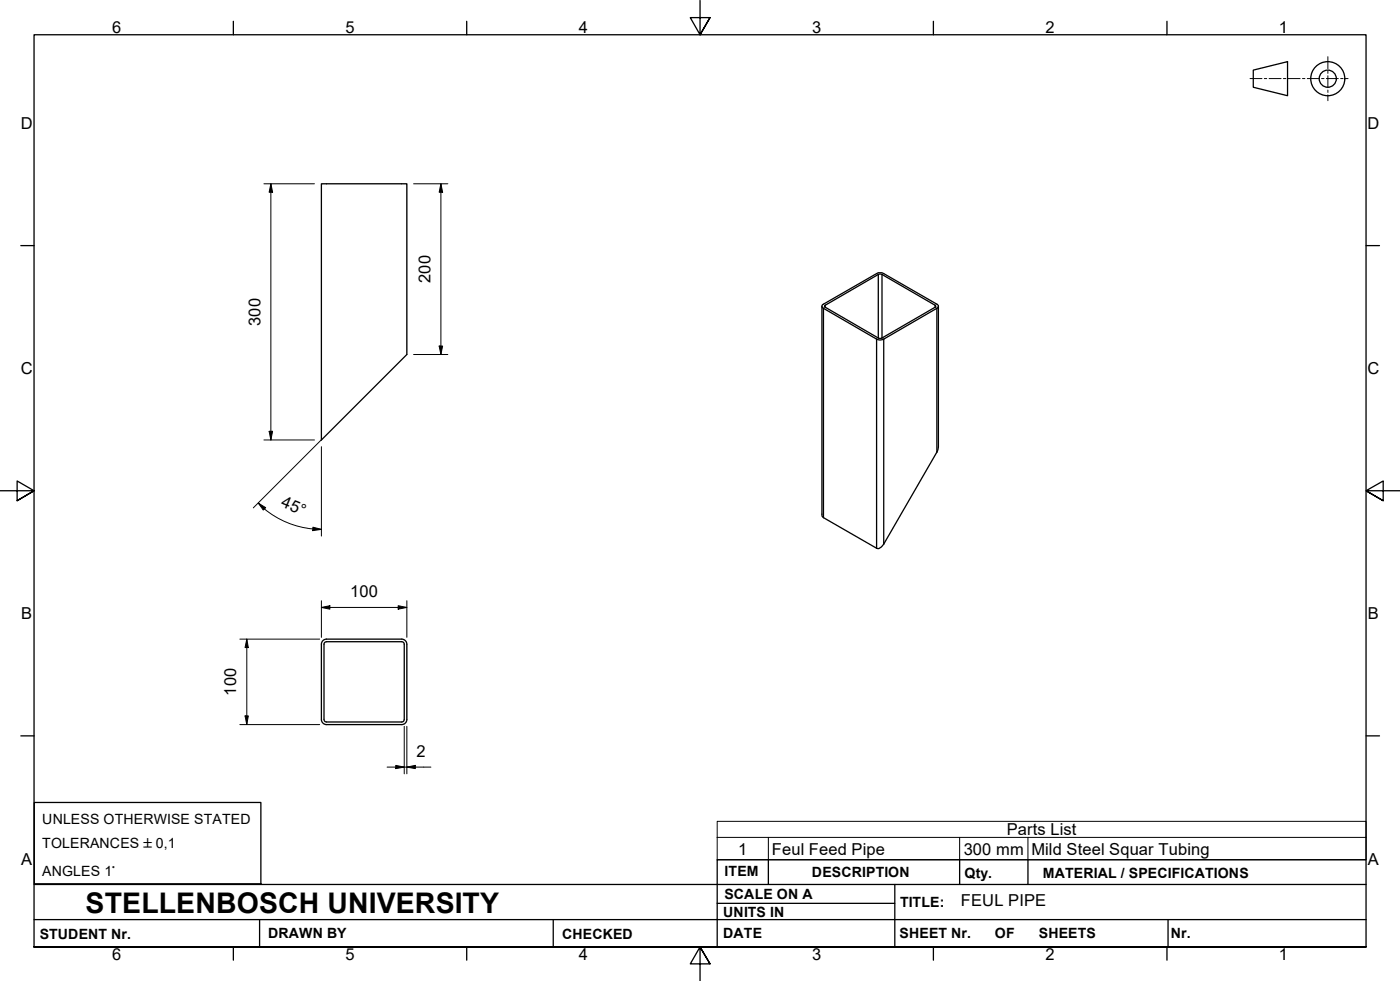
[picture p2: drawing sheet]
<svg xmlns="http://www.w3.org/2000/svg" width="410mm" height="287mm" viewBox="0 0 410 287" stroke-linecap="round" stroke-linejoin="round" font-family="sans-serif">
<!-- layer: Visible Edges(ISO) -->
<path d="M94.1 53.8h25v50l-25 25zM240.7 89.7v61.4l16 9.4a1.97 1.97 0 0 0 2.1-1.2l15.8-27.7 .2-41.9M240.9 89.2l15.8-9.1 .5-.3h1l16.1 9.2 .4 .4 .1 .3-.5 .5-15.5 9.1-1.2 .2-.9-.2-15.8-9.2-.2-.4zM241.5 89.5l15.7-9.2 .6-.1 16 9.2 .2 .3-15.7 9.2-.7 .2-16.1-9.2zM94.1 188.6a1.49 1.49 0 0 1 1.5-1.5h22a1.49 1.49 0 0 1 1.5 1.5M94.1 188.6v22a1.49 1.49 0 0 0 1.5 1.5h22a1.49 1.49 0 0 0 1.5-1.5v-22M94.9 188.6l.2-.5 .5-.3h22a.73 .73 0 0 1 .8 .8M94.9 188.6v22a.73 .73 0 0 0 .7 .7h22l.6-.2 .2-.5v-22" fill="none" stroke="#000" stroke-width=".38"/>
<!-- layer: Visible Tangent Edges(ISO) -->
<path d="M241.1 90.2v61.3M241.6 89.4v.5M256.7 99.3v61.2M257.2 80.3v18.6M258.3 80.3v18.6M258.8 99.3v60M273.8 89.4v.5M274.3 90.2v42.1" fill="none" stroke="#000" stroke-width=".38"/>
<!-- layer: Symbols(ISO) -->
<path d="M210 245.1v-4.7h190v4.7M210 245.1v6.6h190v-6.6M210 245.1h190M225 245.1v6.6M281 245.1v6.6M301 245.1v6.6" fill="none" stroke="#000" stroke-width=".29"/>
<!-- layer: Border_0 -->
<g fill="none" stroke="#000" stroke-width=".38">
<path d="M68.3 6.2v4M136.7 6.2v4M205 .1v10.1l-2.9-5h5.8l-2.9 5 2.9-5M273.3 6.2v4M341.7 6.2v4M6.1 71.9h3.9M400 71.9h3.9M0 143.7h10l-5-2.9v5.8l5-2.9-5 2.9M410 143.7h-10l5-2.9v5.8l-5-2.9 5 2.9M6.1 215.4h3.9M400 215.4h3.9M10 277.2v-267h390v267h-390h390"/>
<path d="M68.3 277.2v3.9M136.7 277.2v3.9M273.3 277.2v3.9M341.7 277.2v3.9M207.9 282.1l-2.9-4.9 2.9 4.9h-5.8l2.9-4.9v10"/>
</g>
<!-- layer: Sketch Geometry(ISO) -->
<g fill="none" stroke="#000" stroke-width=".38">
<path d="M367 20.5l10-2.5v10l-10-2.5zM10 234.9h66.4v23.8h-66.4zM10 258.9h390M225 251.7v7.2M262 258.9v18.3M281 251.7v7.2M301 251.7v7.2M400 251.7h-190v25.5M10 277.2h390M10 269.2h390M76 269.2v8M162 269.2v8"/>
<path d="M210 264.4h52M342 269.2v8"/>
<circle cx="388.8" cy="23" r="5"/>
<circle cx="388.8" cy="23" r="2.51"/>
</g>
<!-- layer: Dimensions(ISO) -->
<g fill="none" stroke="#000" stroke-width=".29">
<path d="M77.3 53.8h14.8M79.3 53.8l.5 2.5h-1zM79.3 53.8v75M121.1 53.8h10M129.1 53.8l.5 2.5h-1zM129.1 53.8v50M121.1 103.8h10M128.6 101.3h1l-.5 2.5zM77.3 128.8h14.8M78.8 126.3h1l-.5 2.5zM94.1 130.8v26.1M94.2 128.7l-20 20"/>
<path d="M75.6 147.3l2.2 1.3-.7 .7zM75.6 147.3l1.9 1.7M77.4 149a26.2 26.2 0 0 0 14.2 5.8M91.6 154.3l2.5 .7-2.5 .3zM91.6 154.8l2.5 .2M94.1 177.8l2.5-.5v1zM94.1 177.8h25M94.1 175.8v10.8M116.6 177.3l2.5 .5-2.5 .5zM119.1 175.8v10.8M70.2 187.1h23.4M72.3 187.1l.4 2.5h-.9z"/>
<path d="M72.3 187.1v25M70.2 212.1h23.4M71.8 209.6h.9l-.4 2.5zM118.4 212.6v13.9M119.1 212.6v13.9M113.3 224.6h12.9M115.9 224l2.5 .6-2.5 .4zM119.1 224.6l2.5-.6v1z"/>
</g>
<path d="M79.3 53.8l.5 2.5h-1zM129.1 53.8l.5 2.5h-1zM128.6 101.3h1l-.5 2.5zM78.8 126.3h1l-.5 2.5zM75.6 147.3l2.2 1.3-.7 .7zM91.6 154.3l2.5 .7-2.5 .3zM94.1 177.8l2.5-.5v1zM116.6 177.3l2.5 .5-2.5 .5zM72.3 187.1l.4 2.5h-.9zM71.8 209.6h.9l-.4 2.5zM115.9 224l2.5 .6-2.5 .4zM119.1 224.6l2.5-.6v1z" fill="#000"/>
<!-- layer: Sketch Geometry(ISO) -->
<g fill="none" stroke="#000" stroke-width=".29">
<path d="M388.8 16.6v3.5M366 23h3.5M370.2 23h.7M371.6 23h3.5M375.8 23h.7M377.2 23h3.5M381.4 23h.7M382.8 23h3.5M387 23h.7M388.4 23h3.5M388.8 20.8v.7M388.8 22.2v3.5"/>
<path d="M388.8 26.4v.7M388.8 27.8v1.7M392.6 23h.7M394 23h.7"/>
</g>
<text font-size="8.3" x="25.1" y="267.2">STELLENBOSCH UNIVERSITY</text>
<g font-size="4.8">
<text x="32.8" y="9.7">6</text>
<text x="101.2" y="9.7">5</text>
<text x="169.5" y="9.7">4</text>
<text x="237.8" y="9.7">3</text>
<text x="306.1" y="9.7">2</text>
<text x="374.5" y="9.7">1</text>
<text x="6.1" y="37.8">D</text>
<text x="400.4" y="37.8">D</text>
<text x="126" y="82.9" transform="rotate(-90 126 82.9)">200</text>
<text x="76.3" y="95.3" transform="rotate(-90 76.3 95.3)">300</text>
<text x="6.1" y="109.6">C</text>
<text x="400.4" y="109.6">C</text>
<text x="82" y="148.2" transform="rotate(23 82 148.2)">45°</text>
<text x="102.6" y="174.8">100</text>
<text x="6.2" y="181.3">B</text>
<text x="400.5" y="181.3">B</text>
<text x="69.2" y="203.7" transform="rotate(-90 69.2 203.7)">100</text>
<text x="122" y="221.5">2</text>
<text x="294.8" y="244.5">Parts List</text>
<text x="216.2" y="250.1">1</text>
<text x="226" y="250.1">Feul Feed Pipe</text>
<text x="282.2" y="250.1">300 mm</text>
<text x="302" y="250.2">Mild Steel Squar Tubing</text>
<text x="6.2" y="253.1">A</text>
<text x="400.5" y="253.1">A</text>
<text x="281.4" y="265.3">FEUL PIPE</text>
<text x="32.8" y="281.1">6</text>
<text x="101.2" y="281.1">5</text>
<text x="169.5" y="281.1">4</text>
<text x="237.8" y="281.1">3</text>
<text x="306.1" y="281.1">2</text>
<text x="374.5" y="281.1">1</text>
</g>
<g font-size="4.1">
<text x="12.4" y="241.3">UNLESS OTHERWISE STATED</text>
<text x="12.4" y="248.2">TOLERANCES ±0,1</text>
<text x="12.4" y="256.4">ANGLES 1°</text>
<text x="212.2" y="256.5">ITEM</text>
<text x="237.7" y="256.7">DESCRIPTION</text>
<text x="282.4" y="256.9">Qty.</text>
<text x="305.4" y="256.9">MATERIAL / SPECIFICATIONS</text>
<text x="212.1" y="263">SCALE ON A</text>
<text x="211.8" y="268.4">UNITS IN</text>
<text x="263.5" y="265.6">TITLE:</text>
<text x="11.6" y="274.8">STUDENT Nr.</text>
<text x="78.5" y="274.6">DRAWN BY</text>
<text x="164.6" y="274.8">CHECKED</text>
<text x="211.8" y="274.6">DATE</text>
<text x="263.4" y="274.6">SHEET Nr.</text>
<text x="291.3" y="274.6">OF</text>
<text x="304.2" y="274.6">SHEETS</text>
<text x="342.8" y="274.5">Nr.</text>
</g>
</svg>
